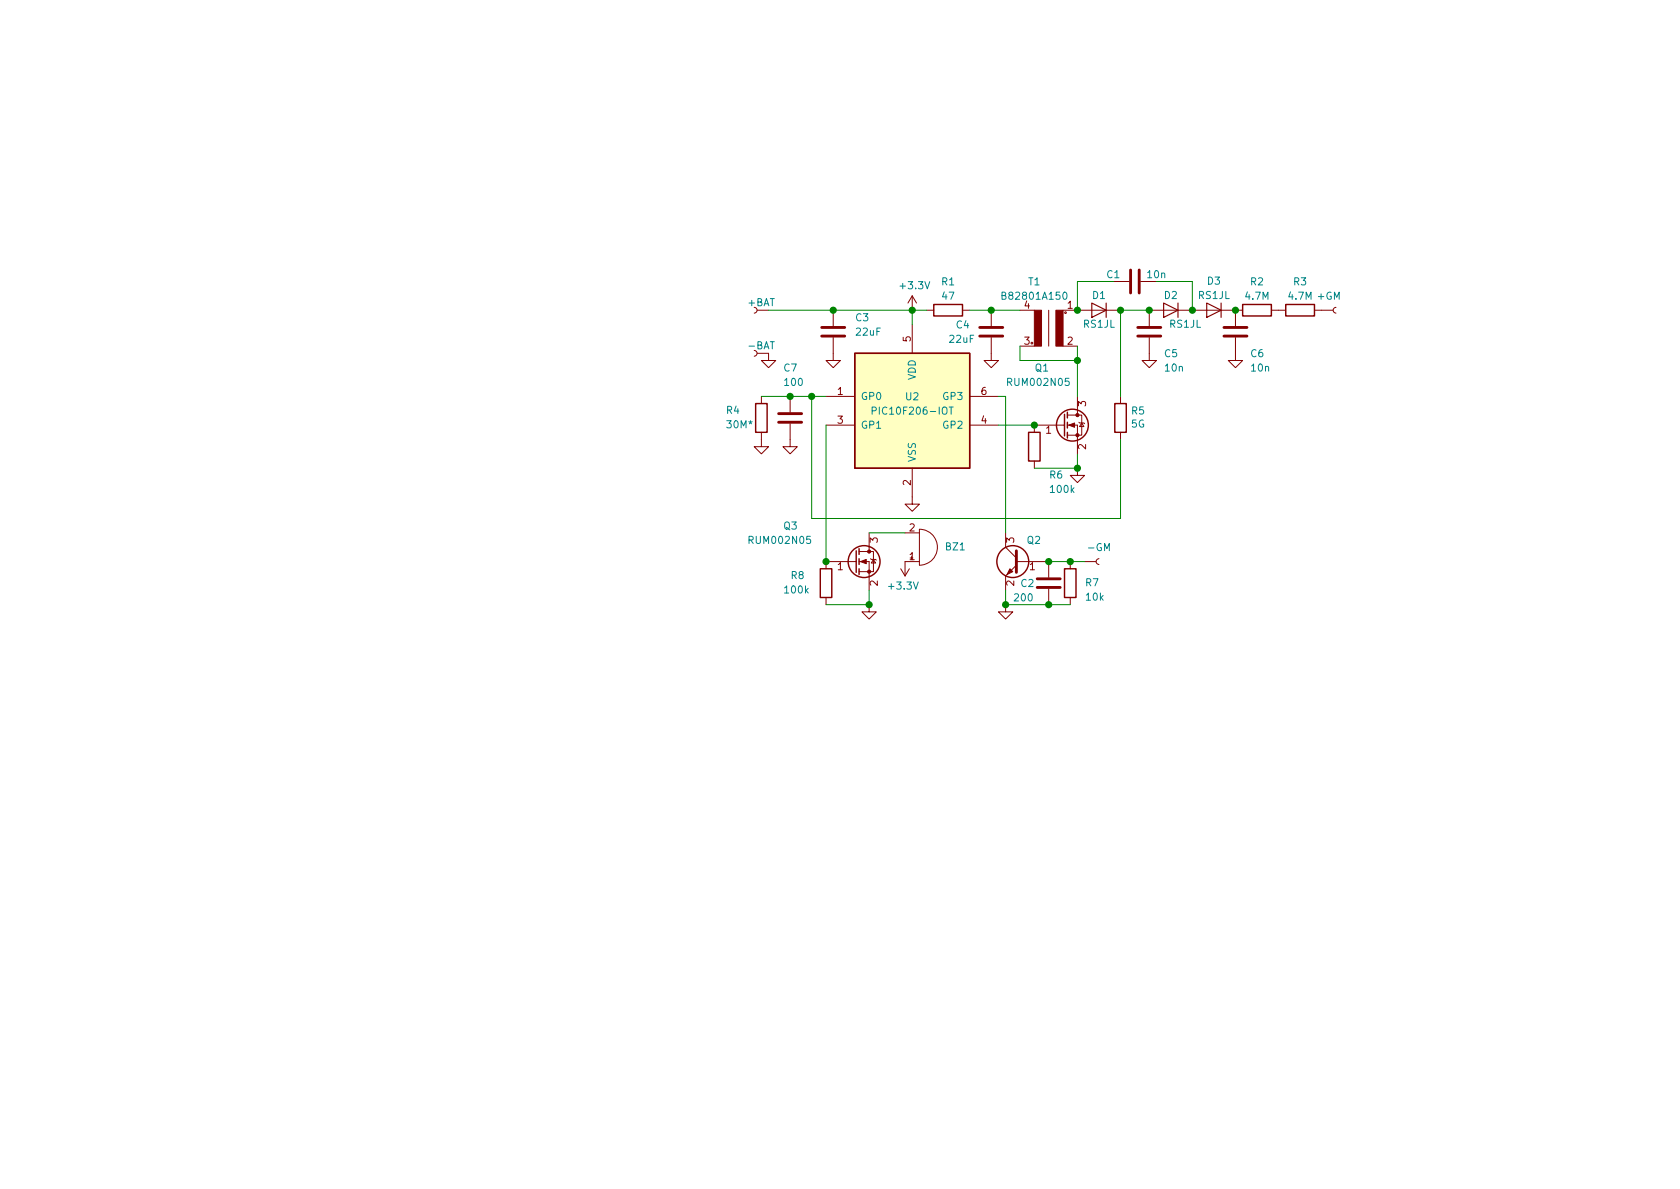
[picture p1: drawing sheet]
EESchema Schematic File Version 4
EELAYER 30 0
EELAYER END
$Descr A4 11693 8268
encoding utf-8
Sheet 1 1
Title ""
Date ""
Rev ""
Comp ""
Comment1 ""
Comment2 ""
Comment3 ""
Comment4 ""
$EndDescr
$Comp
L MCU_Microchip_PIC10:PIC10F206-IOT U2
U 1 1
P 6350 2850
F 0 "U2" H 6350 2950 50  0000 C CNN
F 1 "PIC10F206-IOT" H 6350 2850 50  0000 C CNN
F 2 "Package_TO_SOT_SMD:SOT-23-6" H 6400 3500 50  0001 L CIN
F 3 "http://ww1.microchip.com/downloads/en/DeviceDoc/41239D.pdf" H 6350 2850 50  0001 C CNN
	1    6350 2850
	1    0    0    -1  
$EndComp
$Comp
L Device:C C5
U 1 1
P 8000 2300
F 0 "C5" H 8100 2150 50  0000 L CNN
F 1 "10n" H 8100 2050 50  0000 L CNN
F 2 "Capacitor_SMD:C_1812_4532Metric" H 8038 2150 50  0001 C CNN
F 3 "~" H 8000 2300 50  0001 C CNN
	1    8000 2300
	1    0    0    -1  
$EndComp
$Comp
L Device:R R1
U 1 1
P 6600 2150
F 0 "R1" V 6400 2150 50  0000 C CNN
F 1 "47" V 6500 2150 50  0000 C CNN
F 2 "Resistor_SMD:R_0402_1005Metric" V 6530 2150 50  0001 C CNN
F 3 "~" H 6600 2150 50  0001 C CNN
	1    6600 2150
	0    1    1    0   
$EndComp
$Comp
L PS400-4-rescue:B82801A1-My_Library T1
U 1 1
P 7300 2450
F 0 "T1" H 7400 2950 50  0000 C CNN
F 1 "B82801A150" H 7400 2850 50  0000 C CNN
F 2 "My-library:B82801A1" H 7300 2450 50  0001 C CNN
F 3 "" H 7300 2450 50  0001 C CNN
	1    7300 2450
	-1   0    0    -1  
$EndComp
$Comp
L Device:Q_NMOS_GSD Q1
U 1 1
P 7400 2950
F 0 "Q1" H 7200 3350 50  0000 L CNN
F 1 "RUM002N05" H 7000 3250 50  0000 L CNN
F 2 "Package_TO_SOT_SMD:SOT-723" H 7600 3050 50  0001 C CNN
F 3 "~" H 7400 2950 50  0001 C CNN
	1    7400 2950
	1    0    0    -1  
$EndComp
$Comp
L Device:D D1
U 1 1
P 7650 2150
F 0 "D1" H 7650 2050 50  0000 C CNN
F 1 "RS1JL" H 7650 2250 50  0000 C CNN
F 2 "Diode_SMD:D_SOD-123" H 7650 2150 50  0001 C CNN
F 3 "~" H 7650 2150 50  0001 C CNN
	1    7650 2150
	-1   0    0    1   
$EndComp
$Comp
L power:GND #PWR012
U 1 1
P 6350 3450
F 0 "#PWR012" H 6350 3200 50  0001 C CNN
F 1 "GND" H 6355 3277 50  0001 C CNN
F 2 "" H 6350 3450 50  0001 C CNN
F 3 "" H 6350 3450 50  0001 C CNN
	1    6350 3450
	1    0    0    -1  
$EndComp
$Comp
L Device:D D2
U 1 1
P 8150 2150
F 0 "D2" H 8150 2050 50  0000 C CNN
F 1 "RS1JL" H 8050 2250 50  0000 C CNN
F 2 "Diode_SMD:D_SOD-123" H 8150 2150 50  0001 C CNN
F 3 "~" H 8150 2150 50  0001 C CNN
	1    8150 2150
	-1   0    0    1   
$EndComp
$Comp
L Device:D D3
U 1 1
P 8450 2150
F 0 "D3" H 8450 1950 50  0000 C CNN
F 1 "RS1JL" H 8450 2050 50  0000 C CNN
F 2 "Diode_SMD:D_SOD-123" H 8450 2150 50  0001 C CNN
F 3 "~" H 8450 2150 50  0001 C CNN
	1    8450 2150
	-1   0    0    1   
$EndComp
$Comp
L Device:C C6
U 1 1
P 8600 2300
F 0 "C6" H 8700 2150 50  0000 L CNN
F 1 "10n" H 8700 2050 50  0000 L CNN
F 2 "Capacitor_SMD:C_1812_4532Metric" H 8638 2150 50  0001 C CNN
F 3 "~" H 8600 2300 50  0001 C CNN
	1    8600 2300
	1    0    0    -1  
$EndComp
$Comp
L Device:C C1
U 1 1
P 7900 1950
F 0 "C1" V 7850 1800 50  0000 C CNN
F 1 "10n" V 7850 2100 50  0000 C CNN
F 2 "Capacitor_SMD:C_1812_4532Metric" H 7938 1800 50  0001 C CNN
F 3 "~" H 7900 1950 50  0001 C CNN
	1    7900 1950
	0    1    1    0   
$EndComp
$Comp
L Device:C C4
U 1 1
P 6900 2300
F 0 "C4" H 6650 2350 50  0000 L CNN
F 1 "22uF" H 6600 2250 50  0000 L CNN
F 2 "Capacitor_SMD:C_0805_2012Metric" H 6938 2150 50  0001 C CNN
F 3 "~" H 6900 2300 50  0001 C CNN
	1    6900 2300
	1    0    0    -1  
$EndComp
$Comp
L power:GND #PWR05
U 1 1
P 6900 2450
F 0 "#PWR05" H 6900 2200 50  0001 C CNN
F 1 "GND" H 6905 2277 50  0001 C CNN
F 2 "" H 6900 2450 50  0001 C CNN
F 3 "" H 6900 2450 50  0001 C CNN
	1    6900 2450
	1    0    0    -1  
$EndComp
$Comp
L Device:C C7
U 1 1
P 5500 2900
F 0 "C7" H 5450 3250 50  0000 L CNN
F 1 "100" H 5450 3150 50  0000 L CNN
F 2 "Capacitor_SMD:C_0402_1005Metric" H 5538 2750 50  0001 C CNN
F 3 "~" H 5500 2900 50  0001 C CNN
	1    5500 2900
	1    0    0    -1  
$EndComp
$Comp
L Device:R R5
U 1 1
P 7800 2900
F 0 "R5" H 7730 2854 50  0000 R CNN
F 1 "5G" H 7730 2945 50  0000 R CNN
F 2 "Resistor_SMD:R_1210_3225Metric" V 7730 2900 50  0001 C CNN
F 3 "~" H 7800 2900 50  0001 C CNN
	1    7800 2900
	-1   0    0    1   
$EndComp
$Comp
L Device:C C3
U 1 1
P 5800 2300
F 0 "C3" H 5950 2400 50  0000 L CNN
F 1 "22uF" H 5950 2300 50  0000 L CNN
F 2 "Capacitor_SMD:C_0805_2012Metric" H 5838 2150 50  0001 C CNN
F 3 "~" H 5800 2300 50  0001 C CNN
	1    5800 2300
	1    0    0    -1  
$EndComp
$Comp
L power:GND #PWR04
U 1 1
P 5800 2450
F 0 "#PWR04" H 5800 2200 50  0001 C CNN
F 1 "GND" H 5805 2277 50  0001 C CNN
F 2 "" H 5800 2450 50  0001 C CNN
F 3 "" H 5800 2450 50  0001 C CNN
	1    5800 2450
	1    0    0    -1  
$EndComp
$Comp
L power:GND #PWR09
U 1 1
P 5500 3050
F 0 "#PWR09" H 5500 2800 50  0001 C CNN
F 1 "GND" H 5505 2877 50  0001 C CNN
F 2 "" H 5500 3050 50  0001 C CNN
F 3 "" H 5500 3050 50  0001 C CNN
	1    5500 3050
	1    0    0    -1  
$EndComp
$Comp
L Device:R R4
U 1 1
P 5300 2900
F 0 "R4" H 5550 2850 50  0000 R CNN
F 1 "30M*" H 5550 2950 50  0000 R CNN
F 2 "Resistor_SMD:R_0402_1005Metric" V 5230 2900 50  0001 C CNN
F 3 "~" H 5300 2900 50  0001 C CNN
	1    5300 2900
	-1   0    0    1   
$EndComp
Wire Wire Line
	5800 2150 6350 2150
Wire Wire Line
	6350 2250 6350 2150
Wire Wire Line
	7800 2150 8000 2150
Connection ~ 7800 2150
Connection ~ 8000 2150
Wire Wire Line
	7500 2150 7500 1950
Wire Wire Line
	7500 1950 7750 1950
Wire Wire Line
	8050 1950 8300 1950
Wire Wire Line
	8300 1950 8300 2150
Connection ~ 8300 2150
$Comp
L power:GND #PWR06
U 1 1
P 8000 2450
F 0 "#PWR06" H 8000 2200 50  0001 C CNN
F 1 "GND" H 8005 2277 50  0001 C CNN
F 2 "" H 8000 2450 50  0001 C CNN
F 3 "" H 8000 2450 50  0001 C CNN
	1    8000 2450
	1    0    0    -1  
$EndComp
$Comp
L power:GND #PWR07
U 1 1
P 8600 2450
F 0 "#PWR07" H 8600 2200 50  0001 C CNN
F 1 "GND" H 8605 2277 50  0001 C CNN
F 2 "" H 8600 2450 50  0001 C CNN
F 3 "" H 8600 2450 50  0001 C CNN
	1    8600 2450
	1    0    0    -1  
$EndComp
$Comp
L PS400-4-rescue:Conn-My_Library J1
U 1 1
P 5250 2150
F 0 "J1" H 5192 2057 50  0001 C CNN
F 1 "+BAT" H 5200 2100 50  0000 C CNN
F 2 "My-library:SMD-CONN" H 5300 2000 50  0001 C CNN
F 3 "~" H 5250 2150 50  0001 C CNN
	1    5250 2150
	-1   0    0    1   
$EndComp
$Comp
L Device:R R2
U 1 1
P 8750 2150
F 0 "R2" V 8550 2150 50  0000 C CNN
F 1 "4.7M" V 8650 2150 50  0000 C CNN
F 2 "Resistor_SMD:R_0603_1608Metric" V 8680 2150 50  0001 C CNN
F 3 "~" H 8750 2150 50  0001 C CNN
	1    8750 2150
	0    1    1    0   
$EndComp
Connection ~ 8600 2150
$Comp
L PS400-4-rescue:Conn-My_Library J2
U 1 1
P 9300 2150
F 0 "J2" H 9328 2150 50  0001 L CNN
F 1 "+GM" H 9250 2250 50  0000 C CNN
F 2 "My-library:SMD-CONN" H 9350 2000 50  0001 C CNN
F 3 "~" H 9300 2150 50  0001 C CNN
	1    9300 2150
	1    0    0    -1  
$EndComp
$Comp
L Device:R R3
U 1 1
P 9050 2150
F 0 "R3" V 8850 2150 50  0000 C CNN
F 1 "4.7M" V 8950 2150 50  0000 C CNN
F 2 "Resistor_SMD:R_0603_1608Metric" V 8980 2150 50  0001 C CNN
F 3 "~" H 9050 2150 50  0001 C CNN
	1    9050 2150
	0    1    1    0   
$EndComp
Wire Wire Line
	7800 2150 7800 2750
Wire Wire Line
	7800 3050 7800 3600
$Comp
L power:GND #PWR08
U 1 1
P 5300 3050
F 0 "#PWR08" H 5300 2800 50  0001 C CNN
F 1 "GND" H 5305 2877 50  0001 C CNN
F 2 "" H 5300 3050 50  0001 C CNN
F 3 "" H 5300 3050 50  0001 C CNN
	1    5300 3050
	1    0    0    -1  
$EndComp
$Comp
L PS400-4-rescue:Conn-My_Library J3
U 1 1
P 5250 2450
F 0 "J3" H 5192 2357 50  0001 C CNN
F 1 "-BAT" H 5200 2400 50  0000 C CNN
F 2 "My-library:SMD-CONN" H 5300 2300 50  0001 C CNN
F 3 "~" H 5250 2450 50  0001 C CNN
	1    5250 2450
	-1   0    0    1   
$EndComp
$Comp
L power:GND #PWR011
U 1 1
P 5350 2450
F 0 "#PWR011" H 5350 2200 50  0001 C CNN
F 1 "GND" H 5355 2277 50  0001 C CNN
F 2 "" H 5350 2450 50  0001 C CNN
F 3 "" H 5350 2450 50  0001 C CNN
	1    5350 2450
	1    0    0    -1  
$EndComp
$Comp
L Device:R R6
U 1 1
P 7200 3100
F 0 "R6" H 7100 3300 50  0000 R CNN
F 1 "100k" H 7100 3400 50  0000 R CNN
F 2 "Resistor_SMD:R_0402_1005Metric" V 7130 3100 50  0001 C CNN
F 3 "~" H 7200 3100 50  0001 C CNN
	1    7200 3100
	-1   0    0    1   
$EndComp
$Comp
L power:GND #PWR013
U 1 1
P 7500 3250
F 0 "#PWR013" H 7500 3000 50  0001 C CNN
F 1 "GND" H 7505 3077 50  0001 C CNN
F 2 "" H 7500 3250 50  0001 C CNN
F 3 "" H 7500 3250 50  0001 C CNN
	1    7500 3250
	1    0    0    -1  
$EndComp
$Comp
L Device:Q_NPN_BEC Q2
U 1 1
P 7100 3900
F 0 "Q2" H 6950 4050 50  0000 L CNN
F 1 "Q_NPN_BEC" H 7291 3855 50  0001 L CNN
F 2 "Package_TO_SOT_SMD:SOT-23" H 7300 4000 50  0001 C CNN
F 3 "~" H 7100 3900 50  0001 C CNN
	1    7100 3900
	-1   0    0    -1  
$EndComp
$Comp
L Device:R R7
U 1 1
P 7450 4050
F 0 "R7" H 7350 4050 50  0000 R CNN
F 1 "10k" H 7350 4150 50  0000 R CNN
F 2 "Resistor_SMD:R_0402_1005Metric" V 7380 4050 50  0001 C CNN
F 3 "~" H 7450 4050 50  0001 C CNN
	1    7450 4050
	-1   0    0    1   
$EndComp
$Comp
L Device:C C2
U 1 1
P 7300 4050
F 0 "C2" H 7100 4050 50  0000 L CNN
F 1 "200" H 7050 3950 50  0000 L CNN
F 2 "Capacitor_SMD:C_0402_1005Metric" H 7338 3900 50  0001 C CNN
F 3 "~" H 7300 4050 50  0001 C CNN
	1    7300 4050
	1    0    0    -1  
$EndComp
$Comp
L power:GND #PWR02
U 1 1
P 7000 4200
F 0 "#PWR02" H 7000 3950 50  0001 C CNN
F 1 "GND" H 7005 4027 50  0001 C CNN
F 2 "" H 7000 4200 50  0001 C CNN
F 3 "" H 7000 4200 50  0001 C CNN
	1    7000 4200
	1    0    0    -1  
$EndComp
Wire Wire Line
	7000 4200 7000 4100
$Comp
L PS400-4-rescue:Conn-My_Library J4
U 1 1
P 7650 3900
F 0 "J4" H 7592 3807 50  0001 C CNN
F 1 "-GM" H 7650 4000 50  0000 C CNN
F 2 "My-library:SMD-CONN" H 7700 3750 50  0001 C CNN
F 3 "~" H 7650 3900 50  0001 C CNN
	1    7650 3900
	1    0    0    -1  
$EndComp
Wire Wire Line
	7200 3250 7500 3250
Wire Wire Line
	7500 3250 7500 3150
Connection ~ 7500 3250
$Comp
L Device:Q_NMOS_GSD Q3
U 1 1
P 5950 3900
F 0 "Q3" H 5450 4150 50  0000 L CNN
F 1 "RUM002N05" H 5200 4050 50  0000 L CNN
F 2 "Package_TO_SOT_SMD:SOT-723" H 6150 4000 50  0001 C CNN
F 3 "~" H 5950 3900 50  0001 C CNN
	1    5950 3900
	1    0    0    -1  
$EndComp
$Comp
L power:GND #PWR03
U 1 1
P 6050 4200
F 0 "#PWR03" H 6050 3950 50  0001 C CNN
F 1 "GND" H 6055 4027 50  0001 C CNN
F 2 "" H 6050 4200 50  0001 C CNN
F 3 "" H 6050 4200 50  0001 C CNN
	1    6050 4200
	1    0    0    -1  
$EndComp
$Comp
L Device:R R8
U 1 1
P 5750 4050
F 0 "R8" H 6000 4000 50  0000 R CNN
F 1 "100k" H 6050 4100 50  0000 R CNN
F 2 "Resistor_SMD:R_0402_1005Metric" V 5680 4050 50  0001 C CNN
F 3 "~" H 5750 4050 50  0001 C CNN
	1    5750 4050
	-1   0    0    1   
$EndComp
Wire Wire Line
	5750 4200 6050 4200
Wire Wire Line
	6050 4200 6050 4100
Connection ~ 6050 4200
Wire Wire Line
	6950 2750 7000 2750
Wire Wire Line
	6900 2150 7100 2150
Wire Wire Line
	6900 2150 6750 2150
Connection ~ 6900 2150
Wire Wire Line
	6350 2150 6450 2150
Connection ~ 6350 2150
Wire Wire Line
	6950 2950 7200 2950
Connection ~ 7200 2950
Connection ~ 7500 2150
Wire Wire Line
	7800 3600 5650 3600
Wire Wire Line
	5650 3600 5650 2750
Connection ~ 5650 2750
Wire Wire Line
	5650 2750 5750 2750
Connection ~ 5500 2750
Wire Wire Line
	5500 2750 5650 2750
Wire Wire Line
	5300 2750 5500 2750
Wire Wire Line
	7000 2750 7000 3700
Wire Wire Line
	5750 2950 5750 3900
Connection ~ 5750 3900
Wire Wire Line
	5350 2150 5800 2150
Connection ~ 5800 2150
Wire Wire Line
	7450 4200 7300 4200
Connection ~ 7000 4200
Connection ~ 7300 4200
Wire Wire Line
	7300 4200 7000 4200
Wire Wire Line
	7300 3900 7450 3900
Connection ~ 7300 3900
Connection ~ 7450 3900
Wire Wire Line
	7450 3900 7550 3900
Wire Wire Line
	7500 2400 7500 2500
Wire Wire Line
	7100 2400 7100 2500
Wire Wire Line
	7100 2500 7500 2500
Connection ~ 7500 2500
Wire Wire Line
	7500 2500 7500 2750
$Comp
L Device:Buzzer BZ1
U 1 1
P 6400 3800
F 0 "BZ1" H 6650 3800 50  0000 C CNN
F 1 "Buzzer" H 6700 3850 50  0001 C CNN
F 2 "My-library:BuzerSMD" V 6375 3900 50  0001 C CNN
F 3 "~" V 6375 3900 50  0001 C CNN
	1    6400 3800
	1    0    0    1   
$EndComp
Wire Wire Line
	6050 3700 6300 3700
$Comp
L power:+3.3V #PWR0101
U 1 1
P 6350 2150
F 0 "#PWR0101" H 6350 2000 50  0001 C CNN
F 1 "+3.3V" H 6365 2323 50  0000 C CNN
F 2 "" H 6350 2150 50  0001 C CNN
F 3 "" H 6350 2150 50  0001 C CNN
	1    6350 2150
	1    0    0    -1  
$EndComp
$Comp
L power:+3.3V #PWR0102
U 1 1
P 6300 3900
F 0 "#PWR0102" H 6300 3750 50  0001 C CNN
F 1 "+3.3V" H 6315 4073 50  0000 C CNN
F 2 "" H 6300 3900 50  0001 C CNN
F 3 "" H 6300 3900 50  0001 C CNN
	1    6300 3900
	-1   0    0    1   
$EndComp
$EndSCHEMATC
